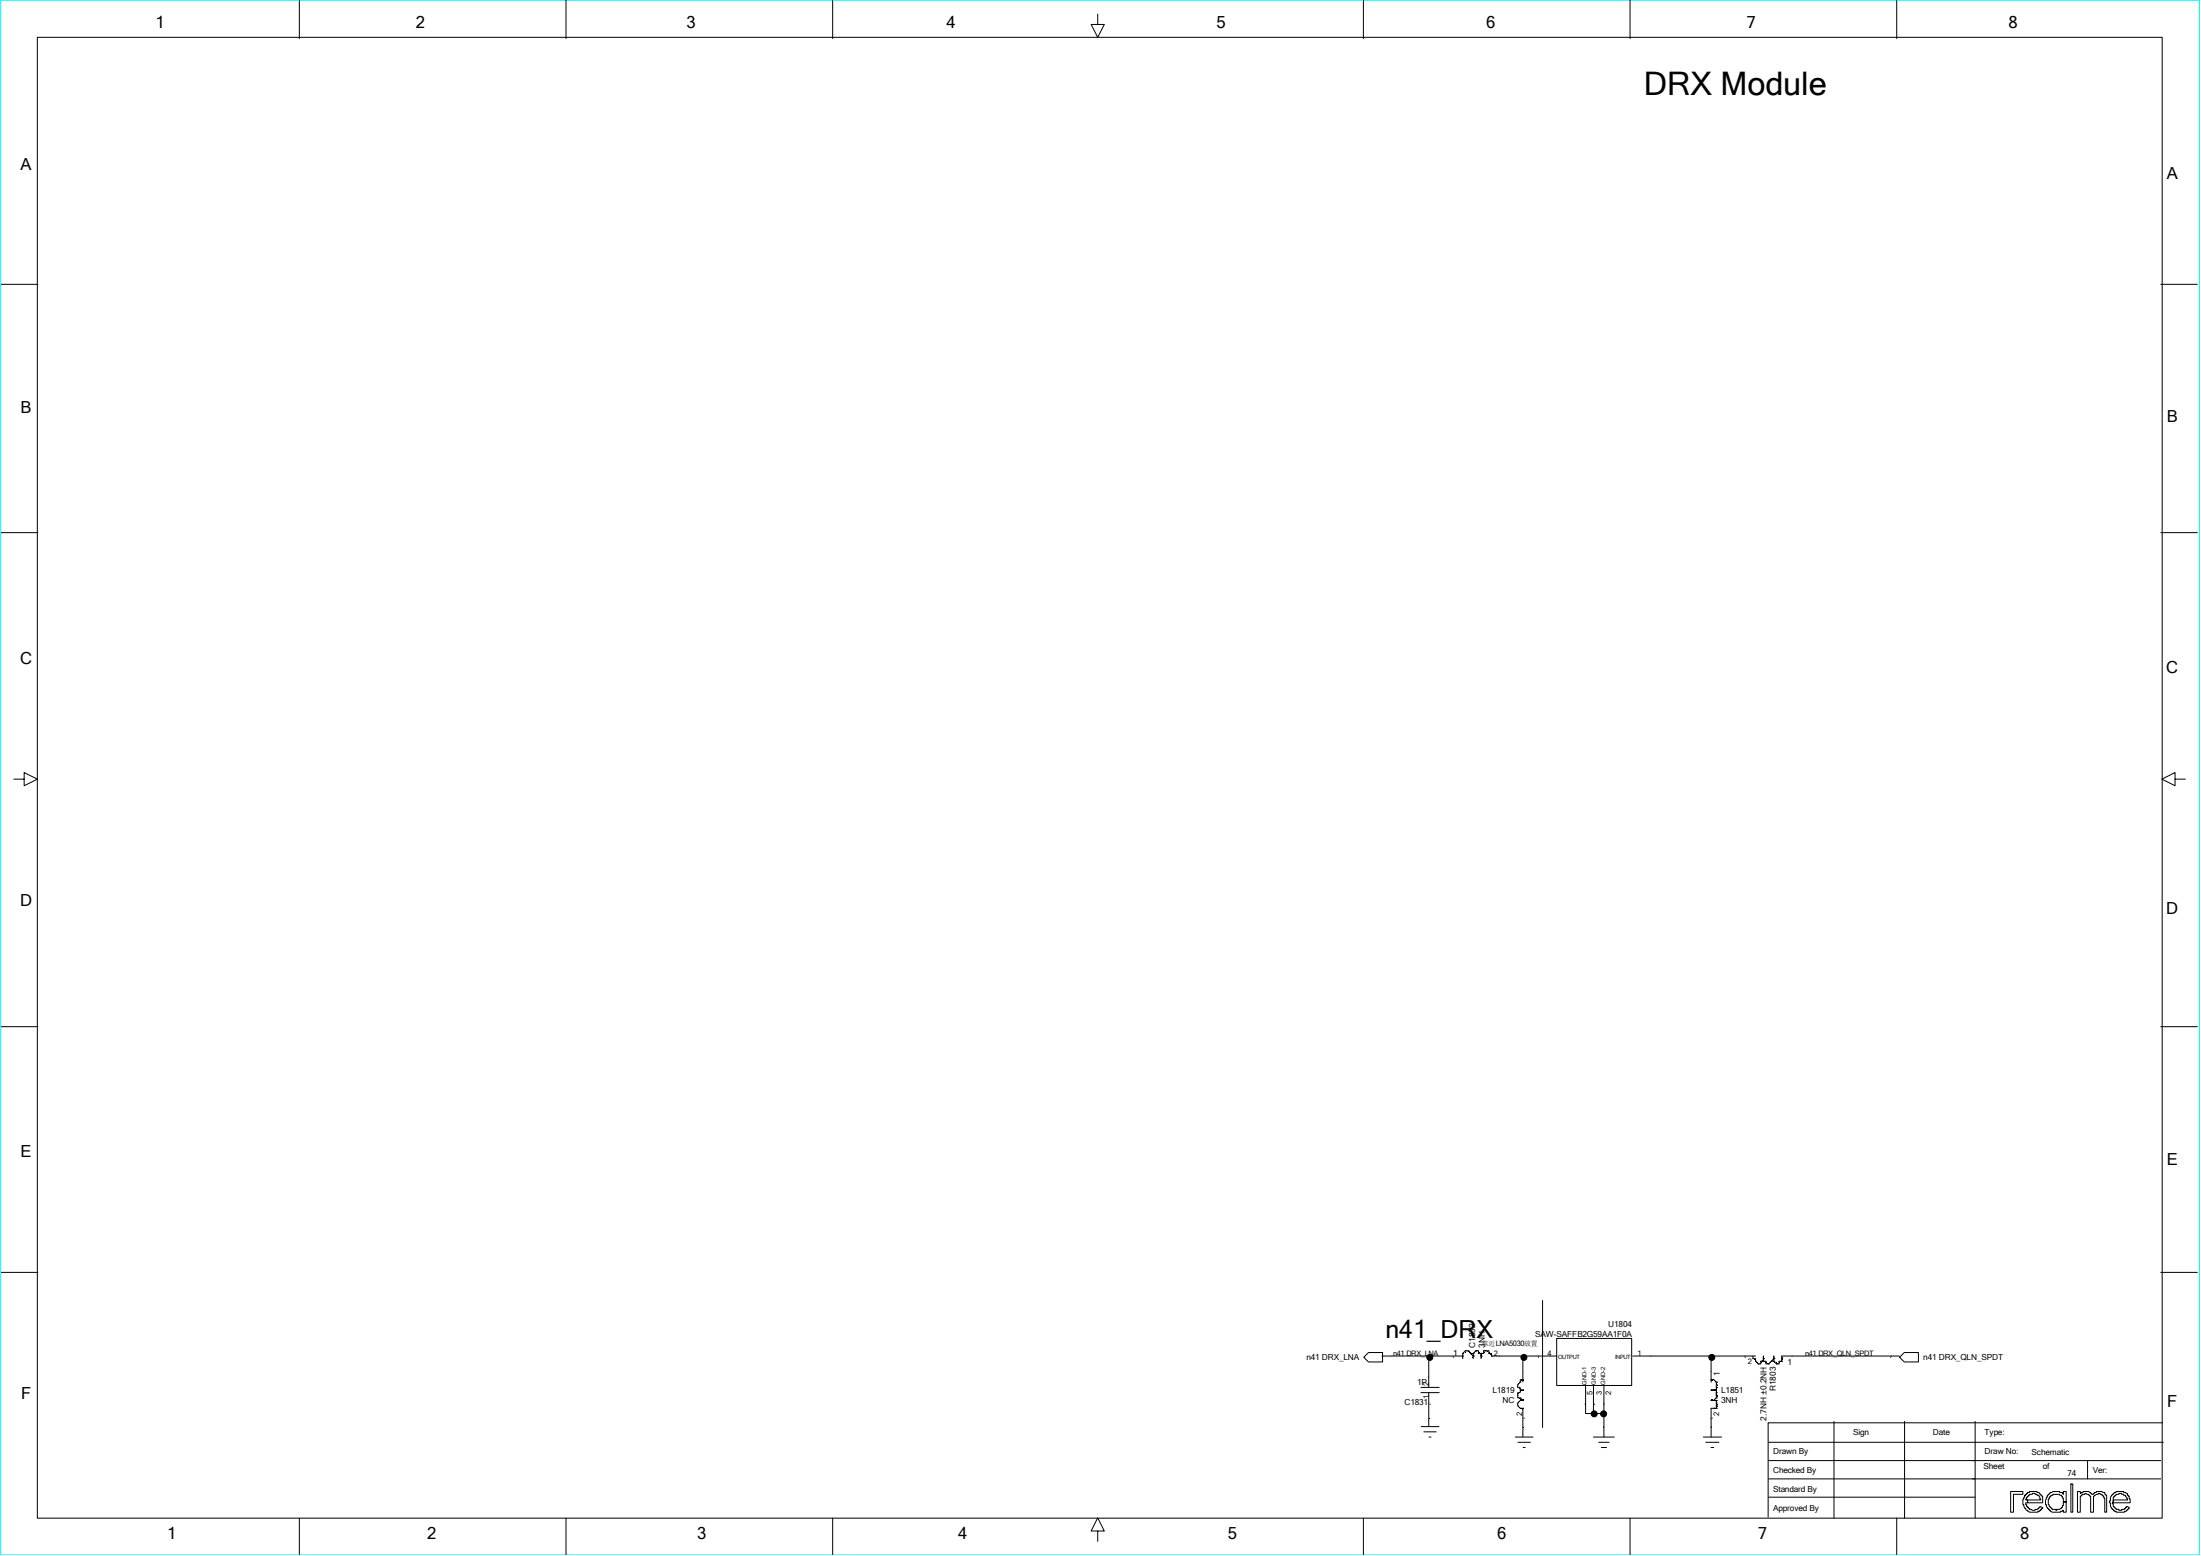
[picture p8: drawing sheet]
<svg xmlns="http://www.w3.org/2000/svg" width="297mm" height="210mm" viewBox="0 0 297 210" stroke-linecap="round" stroke-linejoin="round" font-family="sans-serif">
<path d="M.1 0h296.7v209.8h-296.7z" fill="none" stroke="#0ff" stroke-width=".13"/>
<g fill="none" stroke="#000" stroke-width=".13">
<path d="M40.4 0v5.2M76.4 0v5.2M112.4 0v5.2M184 0v5.2M220 0v5.2M255.9 0v5.2M5 5h286.8v199.9h-286.8zM148.1 1.9v1.4h.9l-.9 1.7-.9-1.7h.9M.2 38.4h4.9M291.6 38.4h4.9M.2 71.9h4.9M291.6 71.9h4.9"/>
<path d="M1.9 105.2h1.4v-.9l1.7 .9-1.7 .8v-.8M293.5 105.2v-.9l-1.8 .9 1.8 .8v-.8h1.4M.2 138.6h4.9M291.6 138.6h4.9M.2 171.7h4.9M291.6 171.7h4.9M184.7 182.5h1.9v1.3h-1.9l-.7-.6zM186.4 183h11M191.7 187.2h2.5M191.7 188h2.5M191.7 192.5h2.5M192.1 193.2h1.8"/>
<path d="M192.8 193.9h.3M192.8 183v4.2M192.8 188v4.5M197.4 182.7h.1M197.4 183h.1M197.4 182.7v.7M197.7 182.3h.1M197.7 182.3h.4M197.7 182.3l-.3 .4M198.1 182.3h.1M198.1 182.3l.7 .7M198.4 182.7h.1"/>
<path d="M198.8 183h.1M198.8 182.7h.1M198.8 182.7v.7M199.1 182.3h.1M199.1 182.3h.4v.4h.7v-.4h.7v.4M199.1 182.3l-.3 .4M199.8 183h.1M199.8 182.7h.1M199.8 182.7v.7M200.9 182.7h.1M200.9 182.7h.4v.3M201.3 183h.1"/>
<path d="M201.3 183h8.8M204.4 193.9h2.5M204.8 186.9h.1M204.8 187.2h.1M204.8 188.3h.1M204.8 189.4h.1M204.8 189.7h.1M204.8 194.7h1.8M204.8 187.2h.3v.8h-.3v.7h.3M204.8 186.9v.3M204.8 189.4v.3M204.8 189.7l.3 .4"/>
<path d="M205.1 186.5h.1M205.1 187.6h.1M205.1 188.7h.1M205.1 189h.1M205.1 190.1h.1M205.1 186.5l-.3 .4M205.1 187.6h.4M205.1 188.7l.4 .3M205.1 189h.4M205.1 189l-.3 .4M205.1 190.1h.4M205.5 186.2h.1"/>
<path d="M205.5 187.6h.1M205.5 189h.1M205.5 190.1h.1M205.5 183v3.5M205.5 190.1v3.8M205.5 195.4h.3M205.5 186.2h-.4v.3M210.1 180.6h10.1v6.4h-10.1zM214 186.9v3.9h2.4M215 193.9h2.8M215 186.9v3.9M215.7 194.7h1.4"/>
<path d="M216.1 195.4h.7M216.4 186.9v7M220.3 183h16.6M229.8 193.9h2.5M230.2 194.7h1.8M230.9 186.2h.1M230.9 187.6h.1M230.9 189h.1M230.9 195.4h.3M230.9 186.2h.3l.4 .3M230.9 187.6h.7M230.9 189h.7"/>
<path d="M230.9 183v3.5M231.2 187.6h.1M231.2 189h.1M231.2 190.1h.1M231.6 187.2h.1M231.6 186.9h.1M231.6 186.5h.1M231.6 188.7h.1M231.6 188.3h.1M231.6 188h.1M231.6 190.1h.1M231.6 189.7h.1"/>
<path d="M231.6 189.4h.1M231.6 189h.1M231.6 190.1h-.7v3.8M231.6 186.5v2.2M231.6 189v1.1M231.6 188.7l-.4 .3M236.5 183v.4h.4v.3M236.9 183.7h.1M236.9 183.7l.3 .4M237.2 184.1h.1M237.6 183.7h.1M237.6 183.7v.4h-.4"/>
<path d="M237.6 183.7h.7v.4h.4M237.9 183.4h.1M237.9 183v.7M238.7 184.1h.1M238.7 194.7h53.2M238.7 199.6h52.9M238.7 197.1h52.9M239 183.7h.1M239.4 183.4h.1M239.4 183.7h.1M239.4 183v.7M239.4 183.7l.3 .4"/>
<path d="M239.4 183.4l-.7 .7M239.7 184.1h.1M240.4 183.7h.1M240.4 183.4h.1M240.4 183.7h-.3v.4h-.4M247.5 191.8v13.1M256.3 183h-15.9v.7M256.3 183.2l.7-.7h1.9v1.3h-1.9zM257 191.8v13.1M266.5 191.8v13.1M281.7 197.1v2.5M291.8 192h-53.2v12.7"/>
<path d="M40.4 204.9v4.9M76.4 204.9v4.9M112.4 204.9v4.9M148.1 206.6h.9l-.9-1.7-.9 1.7h.9v1.4M184 204.9v4.9M220 204.9v4.9M238.7 202.1h27.8M255.9 204.9v4.9M271.3 201.3h1.7v.4h-1.3v2.4h-.4zM273.2 201.8h.1v-.1l.3-.2v-.1h.3v-.1h1v.1h.2l.2 .3h.1v.1l.2 .1v.9h-2v-.4h1.8v-.1h-.1l-.2-.5h-.2v-.1h-.3v-.2h-.4v.2h-.3v.1h-.2v.1l-.2 .2v.2h-.2v.1h.3v.4h-.3v.3h.2v.2l.2 .2v.1h.2v.1h.2l.1 .1 .8-.1 .1-.2h.2v-.2l.3 .2v.1l-.2 .1-.1 .3h-.3v.1h-1.1l-.3-.1v-.2h-.1l-.2-.2h-.1l-.1-.5h-.1v-.8h.1zM276.4 201.7h.1l.1-.3h.3l.1-.1h.9v.1h.4l.1 .3v-.4h.4v1.4h-.4v-.5h-.1v-.3h-.1v-.1h-.3v-.1h-.9v.1h-.2v.1l-.3 .2v.2h-.1v.8h.1v.2h.1v.2h.2l.1 .2h.5v.1h.1v-.1h.4l.3-.1v-.1h.1v-.3h.1v-.5h.4v1.4h-.4v-.3h-.1v.2h-.3v.1h-1.1l-.3-.1-.1-.3h-.1v-.1h-.1l-.2-.3v-.2h-.1v-.7zM279.4 200.3h.3v3.8h-.3z"/>
<path d="M280.3 201.3h.4v.2h.1v-.1h.3v-.1h.8l.2 .1 .1 .3h.3l.1-.3h.3v-.1h.7l.2 .1h.2v.3l.3 .1v2.3h-.3v-1.9h-.1v-.3h-.1l-.2-.2h-.2v-.2h-.3v.2h-.2l-.3 .1v.1h-.1v2.2h-.4v-2.2h-.1l-.1-.2h-.3l-.1-.2h-.2v.2h-.3l-.2 .2h-.1v2.2h-.4zM284.9 201.8h.1v-.1l.3-.2v-.1h.2v-.1h1.1v.1l.5 .1v.3l.2 .1v.4h.1v.5h-2.2v-.4h1.9v-.2h-.2l-.1-.4-.5-.1v-.2h-.4v.2h-.4v.1h-.1v.1l-.2 .2v.7h-.2v.1h.2v.4l.2 .2v.1h.1v.1h.4v.1l.8-.1 .1-.2h.1v-.2l.4 .2v.1l-.2 .1-.2 .3h-.2v.1h-1.2v-.1h-.2v-.2h-.1l-.2-.2h-.1l-.1-.3v-.5h-.2z"/>
<circle cx="192.9" cy="183.2" r=".4"/>
<circle cx="205.6" cy="183.2" r=".4"/>
<circle cx="215.1" cy="190.8" r=".4"/>
<circle cx="216.4" cy="190.8" r=".4"/>
<circle cx="231" cy="183.2" r=".4"/>
</g>
<g fill="#000">
<circle cx="192.9" cy="183.2" r=".41"/>
<circle cx="205.6" cy="183.2" r=".41"/>
<circle cx="215.1" cy="190.8" r=".41"/>
<circle cx="216.4" cy="190.8" r=".41"/>
<circle cx="231" cy="183.2" r=".41"/>
</g>
<path d="M208.2 192.7v-17.2" fill="none" stroke="#000" stroke-width=".13" stroke-dasharray=".3 .1"/>
<text font-size="4.4" x="221.8" y="12.9">DRX Module</text>
<text font-size="3.4" x="186.9" y="180.6">n41_DRX</text>
<g font-size="2.2">
<text x="21" y="3.8">1</text>
<text x="56.1" y="3.8">2</text>
<text x="92.6" y="3.8">3</text>
<text x="127.7" y="3.8">4</text>
<text x="164.2" y="3.8">5</text>
<text x="200.6" y="3.8">6</text>
<text x="235.7" y="3.8">7</text>
<text x="271" y="3.8">8</text>
<text x="2.8" y="23">A</text>
<text x="292.4" y="24.1">A</text>
<text x="2.8" y="55.8">B</text>
<text x="292.4" y="56.9">B</text>
<text x="2.7" y="89.7">C</text>
<text x="292.3" y="90.8">C</text>
<text x="2.7" y="122.3">D</text>
<text x="292.3" y="123.4">D</text>
<text x="2.8" y="156.1">E</text>
<text x="292.4" y="157.3">E</text>
<text x="2.8" y="188.8">F</text>
<text x="292.4" y="189.9">F</text>
<text x="22.6" y="207.8">1</text>
<text x="57.7" y="207.8">2</text>
<text x="94.1" y="207.8">3</text>
<text x="129.3" y="207.8">4</text>
<text x="165.7" y="207.8">5</text>
<text x="202" y="207.8">6</text>
<text x="237.2" y="207.8">7</text>
<text x="272.6" y="207.8">8</text>
</g>
<g font-size="1.1">
<text x="217" y="179.2">U1804</text>
<text x="176.3" y="183.6">n41 DRX_LNA</text>
<text x="196.1" y="183">1</text>
<text x="199.1" y="181.9" transform="rotate(-90 199.1 181.9)">C1832</text>
<text x="200.3" y="181.9" transform="rotate(-90 200.3 181.9)">3NH</text>
<text x="207.2" y="180.4">SAW-SAFFB2G59AA1F0A</text>
<text x="232.1" y="185.7" transform="rotate(-90 232.1 185.7)">1</text>
<text x="241.2" y="184.2">1</text>
<text x="259.5" y="183.6">n41 DRX_QLN_SPDT</text>
<text x="189.5" y="189.6">C1831</text>
<text x="191.2" y="186.9">1P</text>
<text x="201.4" y="188">L1819</text>
<text x="202.8" y="189.3">NC</text>
<text x="232.3" y="188">L1851</text>
<text x="232.3" y="189.3">3NH</text>
<text x="238.4" y="191.8" transform="rotate(-90 238.4 191.8)">2.7NH ±0.2NH</text>
<text x="239.6" y="187.8" transform="rotate(-90 239.6 187.8)">R1803</text>
<text x="239.3" y="196.3">Drawn By</text>
<text x="250" y="193.7">Sign</text>
<text x="260.8" y="193.7">Date</text>
<text x="267.8" y="193.7">Type:</text>
<text x="267.8" y="196.3">Draw No:</text>
<text x="274.1" y="196.4">Schematic</text>
<text x="239.3" y="198.8">Checked By</text>
<text x="239.3" y="201.3">Standard By</text>
<text x="239.3" y="203.9">Approved By</text>
<text x="267.7" y="198.3">Sheet</text>
<text x="275.7" y="198.3">of</text>
<text x="279" y="199.2">74</text>
<text x="282.4" y="198.8">Ver:</text>
</g>
<g font-size="1">
<text x="188" y="183">n41 DRX_LNA</text>
<text x="201.6" y="183">2</text>
<text x="208.8" y="183">4</text>
<text x="221" y="183">1</text>
<text x="235.8" y="184.1">2</text>
<text x="243.6" y="183">n41 DRX_QLN_SPDT</text>
<text x="192.8" y="188.8" transform="rotate(-90 192.8 188.8)">1</text>
<text x="192.8" y="187" transform="rotate(-90 192.8 187)">2</text>
<text x="205.4" y="191.1" transform="rotate(-90 205.4 191.1)">2</text>
<text x="214.9" y="188.3" transform="rotate(-90 214.9 188.3)">5</text>
<text x="216.1" y="188.3" transform="rotate(-90 216.1 188.3)">3</text>
<text x="217.4" y="188.3" transform="rotate(-90 217.4 188.3)">2</text>
<text x="232" y="191.1" transform="rotate(-90 232 191.1)">2</text>
</g>
<text font-size=".9" x="199.9" y="181.7">靠近LNA5030放置</text>
<g font-size=".8">
<text x="210.3" y="183.4">OUTPUT</text>
<text x="217.9" y="183.4">INPUT</text>
<text x="214.1" y="186.9" transform="rotate(-90 214.1 186.9)">GND-1</text>
<text x="215.3" y="186.9" transform="rotate(-90 215.3 186.9)">GND-3</text>
<text x="216.6" y="186.9" transform="rotate(-90 216.6 186.9)">GND-2</text>
</g>
</svg>
